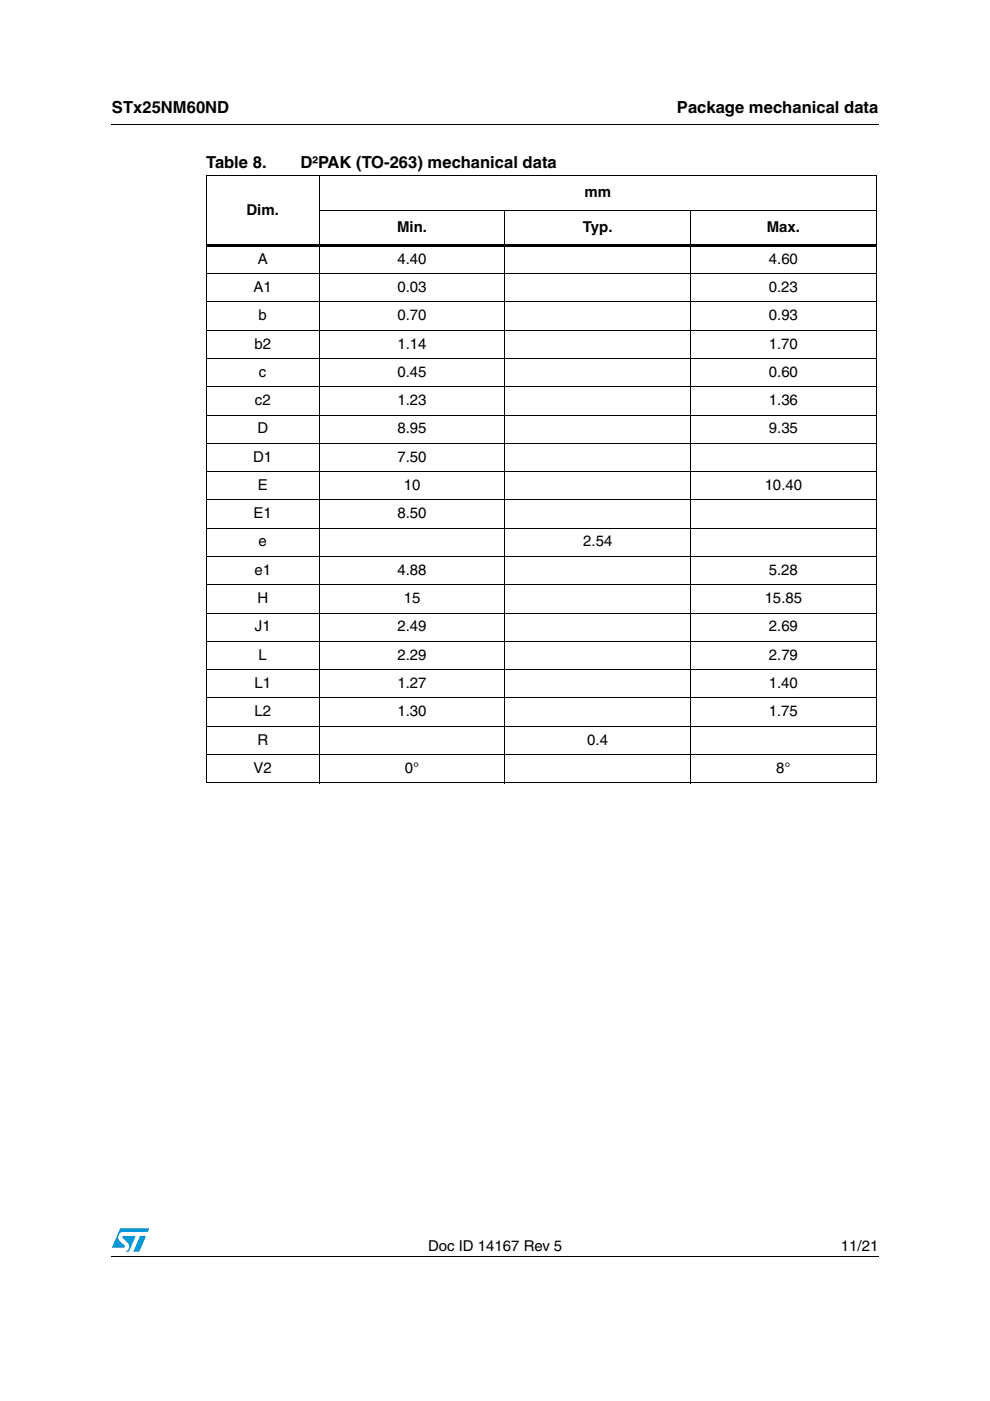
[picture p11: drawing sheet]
<svg xmlns="http://www.w3.org/2000/svg" width="210mm" height="297mm" viewBox="0 0 210 297" stroke-linecap="round" stroke-linejoin="round" font-family="sans-serif">
<g fill="#0099d8">
<path d="M29.7 262.1h1.3l-1.5 3.3h-1.2z"/>
<path d="M25.5 260.5h6.2l-.4 .7h-5.1a1.13 1.13 0 0 0-1.1 .7 1.13 1.13 0 0 0 .3 1.2l1.1 1-.1 .3-2.7 .1z"/>
<path d="M26 262.1h2.8l-1.5 3.3h-.7a1.18 1.18 0 0 0 .5-1.9l-1.1-1.1z"/>
</g>
<path d="M23.6 26.2l.1 .2zM43.6 51.8h142.3v.5h-142.3zM23.6 266.3l.1 .1z" fill="#000"/>
<g fill="none" stroke="#000" stroke-width=".21">
<path d="M23.7 26.3h162.6M43.6 37.2h142.3M43.7 37.3v128.6M67.7 37.1v129M185.8 37.3v128.6M43.6 58h142.3M67.6 44.6h118.3M107 44.5v121.6M146.4 44.5v121.6M43.6 64h142.3M43.6 70h142.3M43.6 76h142.3"/>
<path d="M43.6 82h142.3M43.6 88h142.3M43.6 94h142.3M43.6 100h142.3M43.6 106h142.3M43.6 112h142.3M43.6 118h142.3M43.6 124h142.3M43.6 130h142.3M43.6 136h142.3M43.6 142h142.3M43.6 148h142.3"/>
<path d="M43.6 154h142.3M43.6 160h142.3M43.6 166h142.3M23.7 266.3h162.6"/>
</g>
<g font-size="3.5">
<text x="23.7" y="23.9">STx25NM60ND</text>
<text x="143.5" y="23.9">Package mechanical data</text>
<text x="43.7" y="35.7">Table 8.</text>
<text x="63.7" y="35.7">D²PAK (TO-263) mechanical data</text>
</g>
<g font-size="3.2">
<text x="123.9" y="41.8">mm</text>
<text x="52.3" y="45.5">Dim.</text>
<text x="84.2" y="49.2">Min.</text>
<text x="123.6" y="49.2">Typ.</text>
<text x="162.6" y="49.2">Max.</text>
<text x="54.7" y="55.9">A</text>
<text x="84.3" y="55.9">4.40</text>
<text x="163" y="55.9">4.60</text>
<text x="53.8" y="61.9">A1</text>
<text x="84.3" y="61.9">0.03</text>
<text x="163" y="61.9">0.23</text>
<text x="54.8" y="67.9">b</text>
<text x="84.3" y="67.9">0.70</text>
<text x="163" y="67.9">0.93</text>
<text x="53.9" y="73.9">b2</text>
<text x="84.3" y="73.9">1.14</text>
<text x="163" y="73.9">1.70</text>
<text x="54.9" y="79.9">c</text>
<text x="84.3" y="79.9">0.45</text>
<text x="163" y="79.9">0.60</text>
<text x="54" y="85.9">c2</text>
<text x="84.3" y="85.9">1.23</text>
<text x="163" y="85.9">1.36</text>
<text x="54.6" y="91.9">D</text>
<text x="84.3" y="91.9">8.95</text>
<text x="163" y="91.9">9.35</text>
<text x="53.7" y="97.9">D1</text>
<text x="84.3" y="97.9">7.50</text>
<text x="54.7" y="103.9">E</text>
<text x="85.6" y="103.9">10</text>
<text x="162.1" y="103.9">10.40</text>
<text x="53.8" y="109.9">E1</text>
<text x="84.3" y="109.9">8.50</text>
<text x="54.8" y="115.9">e</text>
<text x="123.7" y="115.9">2.54</text>
<text x="53.9" y="121.9">e1</text>
<text x="84.3" y="121.9">4.88</text>
<text x="163" y="121.9">5.28</text>
<text x="54.6" y="127.9">H</text>
<text x="85.6" y="127.9">15</text>
<text x="162.1" y="127.9">15.85</text>
<text x="54" y="133.9">J1</text>
<text x="84.3" y="133.9">2.49</text>
<text x="163" y="133.9">2.69</text>
<text x="54.8" y="139.9">L</text>
<text x="84.3" y="139.9">2.29</text>
<text x="163" y="139.9">2.79</text>
<text x="53.9" y="145.9">L1</text>
<text x="84.3" y="145.9">1.27</text>
<text x="163" y="145.9">1.40</text>
<text x="53.9" y="151.8">L2</text>
<text x="84.3" y="151.8">1.30</text>
<text x="163" y="151.8">1.75</text>
<text x="54.6" y="157.9">R</text>
<text x="124.5" y="157.9">0.4</text>
<text x="53.8" y="163.9">V2</text>
<text x="85.9" y="163.9">0°</text>
<text x="164.6" y="163.9">8°</text>
<text x="90.8" y="265.1">Doc ID 14167 Rev 5</text>
<text x="178.3" y="265.1">11/21</text>
</g>
</svg>
